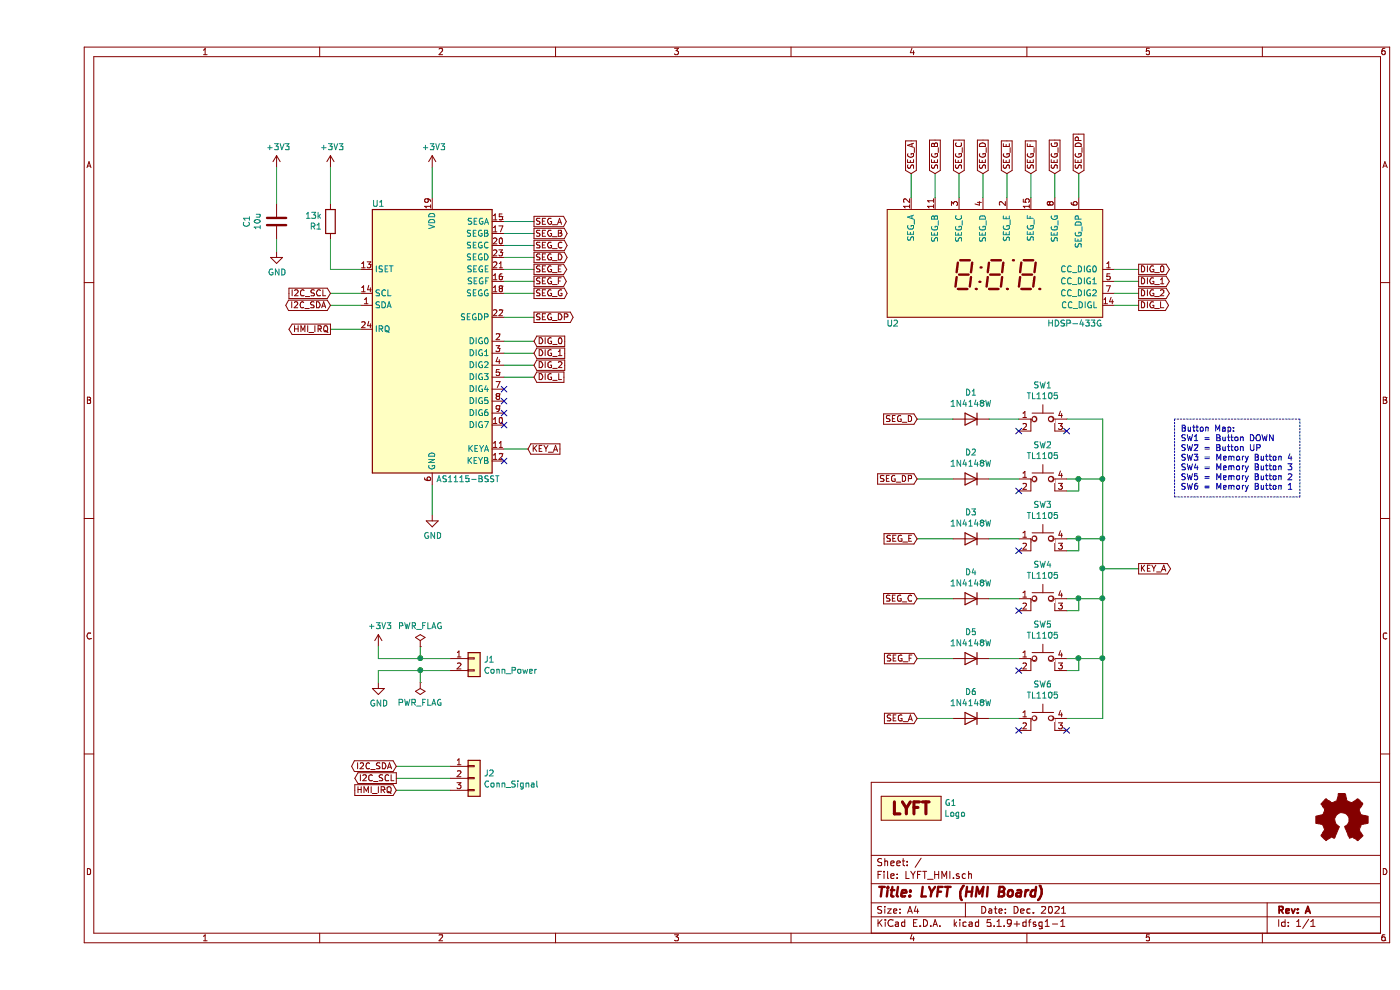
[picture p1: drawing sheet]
EESchema Schematic File Version 4
EELAYER 30 0
EELAYER END
$Descr A4 11693 8268
encoding utf-8
Sheet 1 1
Title "LYFT (HMI Board)"
Date "Dec. 2021"
Rev "A"
Comp ""
Comment1 ""
Comment2 ""
Comment3 ""
Comment4 ""
$EndDescr
$Comp
L Interface_Expansion:AS1115-BSST U1
U 1 1
P 3300 2850
F 0 "U1" H 2850 4000 50  0000 C CNN
F 1 "AS1115-BSST" H 3600 1700 50  0000 C CNN
F 2 "Package_SO:QSOP-24_3.9x8.7mm_P0.635mm" H 3300 2850 50  0001 C CNN
F 3 "https://ams.com/documents/20143/36005/AS1115_DS000206_1-00.pdf/3d3e6d35-b184-1329-adf9-2d769eb2404f" H 3300 2850 50  0001 C CNN
	1    3300 2850
	1    0    0    -1  
$EndComp
$Comp
L Device:R R1
U 1 1
P 2450 1850
F 0 "R1" H 2520 1896 50  0000 L CNN
F 1 "13k" H 2520 1805 50  0000 L CNN
F 2 "Resistor_SMD:R_0805_2012Metric_Pad1.20x1.40mm_HandSolder" V 2380 1850 50  0001 C CNN
F 3 "~" H 2450 1850 50  0001 C CNN
	1    2450 1850
	-1   0    0    1   
$EndComp
Text GLabel 3000 6400 0    50   BiDi ~ 0
I2C_SDA
Text GLabel 3000 6500 0    50   Output ~ 0
I2C_SCL
$Comp
L power:+3V3 #PWR0101
U 1 1
P 2850 5400
F 0 "#PWR0101" H 2850 5250 50  0001 C CNN
F 1 "+3V3" H 2865 5573 50  0000 C CNN
F 2 "" H 2850 5400 50  0001 C CNN
F 3 "" H 2850 5400 50  0001 C CNN
	1    2850 5400
	1    0    0    -1  
$EndComp
$Comp
L power:GND #PWR0102
U 1 1
P 2850 5700
F 0 "#PWR0102" H 2850 5450 50  0001 C CNN
F 1 "GND" H 2855 5527 50  0000 C CNN
F 2 "" H 2850 5700 50  0001 C CNN
F 3 "" H 2850 5700 50  0001 C CNN
	1    2850 5700
	1    0    0    -1  
$EndComp
$Comp
L Device:C C1
U 1 1
P 2000 1850
F 0 "C1" V 1748 1850 50  0000 C CNN
F 1 "10u" V 1839 1850 50  0000 C CNN
F 2 "Capacitor_SMD:C_0805_2012Metric_Pad1.18x1.45mm_HandSolder" H 2038 1700 50  0001 C CNN
F 3 "~" H 2000 1850 50  0001 C CNN
	1    2000 1850
	1    0    0    -1  
$EndComp
$Comp
L Switch:SW_MEC_5E SW1
U 1 1
P 8400 3600
F 0 "SW1" H 8400 3985 50  0000 C CNN
F 1 "TL1105" H 8400 3894 50  0000 C CNN
F 2 "LYFT:SW_TH_Tactile_Omron_B3F-10xx_Center" H 8400 3900 50  0001 C CNN
F 3 "http://www.apem.com/int/index.php?controller=attachment&id_attachment=1371" H 8400 3900 50  0001 C CNN
	1    8400 3600
	1    0    0    -1  
$EndComp
Text GLabel 4150 1850 2    50   Output ~ 0
SEG_A
Text GLabel 4100 3750 2    50   Input ~ 0
KEY_A
Text GLabel 7350 3500 0    50   Input ~ 0
SEG_D
Text GLabel 9200 4750 2    50   Output ~ 0
KEY_A
NoConn ~ 8200 3600
NoConn ~ 8600 3600
Text GLabel 2450 2450 0    50   Input ~ 0
I2C_SCL
Text GLabel 2450 2550 0    50   BiDi ~ 0
I2C_SDA
Text GLabel 2450 2750 0    50   Output ~ 0
HMI_IRQ
$Comp
L power:+3V3 #PWR05
U 1 1
P 3300 1400
F 0 "#PWR05" H 3300 1250 50  0001 C CNN
F 1 "+3V3" H 3315 1573 50  0000 C CNN
F 2 "" H 3300 1400 50  0001 C CNN
F 3 "" H 3300 1400 50  0001 C CNN
	1    3300 1400
	1    0    0    -1  
$EndComp
Wire Wire Line
	2450 2250 2450 2000
Wire Wire Line
	2450 2250 2700 2250
Wire Wire Line
	3300 1650 3300 1400
$Comp
L power:+3V3 #PWR03
U 1 1
P 2450 1400
F 0 "#PWR03" H 2450 1250 50  0001 C CNN
F 1 "+3V3" H 2465 1573 50  0000 C CNN
F 2 "" H 2450 1400 50  0001 C CNN
F 3 "" H 2450 1400 50  0001 C CNN
	1    2450 1400
	1    0    0    -1  
$EndComp
Wire Wire Line
	2450 1400 2450 1700
$Comp
L power:+3V3 #PWR01
U 1 1
P 2000 1400
F 0 "#PWR01" H 2000 1250 50  0001 C CNN
F 1 "+3V3" H 2015 1573 50  0000 C CNN
F 2 "" H 2000 1400 50  0001 C CNN
F 3 "" H 2000 1400 50  0001 C CNN
	1    2000 1400
	1    0    0    -1  
$EndComp
$Comp
L power:GND #PWR02
U 1 1
P 2000 2100
F 0 "#PWR02" H 2000 1850 50  0001 C CNN
F 1 "GND" H 2005 1927 50  0000 C CNN
F 2 "" H 2000 2100 50  0001 C CNN
F 3 "" H 2000 2100 50  0001 C CNN
	1    2000 2100
	1    0    0    -1  
$EndComp
Wire Wire Line
	2000 2100 2000 2000
Wire Wire Line
	2000 1400 2000 1700
Wire Wire Line
	2700 2450 2450 2450
Wire Wire Line
	2450 2550 2700 2550
Wire Wire Line
	2700 2750 2450 2750
Wire Wire Line
	4100 3750 3900 3750
Text GLabel 4150 1950 2    50   Output ~ 0
SEG_B
Text GLabel 4150 2050 2    50   Output ~ 0
SEG_C
Text GLabel 4150 2250 2    50   Output ~ 0
SEG_E
Text GLabel 4150 2150 2    50   Output ~ 0
SEG_D
Text GLabel 4150 2350 2    50   Output ~ 0
SEG_F
Text GLabel 4150 2450 2    50   Output ~ 0
SEG_G
Text GLabel 4150 2650 2    50   Output ~ 0
SEG_DP
Text GLabel 4150 2850 2    50   Input ~ 0
DIG_0
Text GLabel 4150 2950 2    50   Input ~ 0
DIG_1
Text GLabel 4150 3050 2    50   Input ~ 0
DIG_2
Wire Wire Line
	3900 1850 4150 1850
Wire Wire Line
	4150 1950 3900 1950
Wire Wire Line
	3900 2050 4150 2050
Wire Wire Line
	4150 2150 3900 2150
Wire Wire Line
	3900 2250 4150 2250
Wire Wire Line
	4150 2350 3900 2350
Wire Wire Line
	3900 2450 4150 2450
Wire Wire Line
	4150 2650 3900 2650
Wire Wire Line
	3900 2850 4150 2850
Wire Wire Line
	4150 2950 3900 2950
Wire Wire Line
	3900 3050 4150 3050
$Comp
L power:GND #PWR06
U 1 1
P 3300 4300
F 0 "#PWR06" H 3300 4050 50  0001 C CNN
F 1 "GND" H 3305 4127 50  0000 C CNN
F 2 "" H 3300 4300 50  0001 C CNN
F 3 "" H 3300 4300 50  0001 C CNN
	1    3300 4300
	1    0    0    -1  
$EndComp
Wire Wire Line
	3300 4300 3300 4050
NoConn ~ 3900 3250
NoConn ~ 3900 3350
NoConn ~ 3900 3450
NoConn ~ 3900 3550
NoConn ~ 3900 3850
Text GLabel 7300 1450 1    50   Input ~ 0
SEG_A
Text GLabel 7500 1450 1    50   Input ~ 0
SEG_B
Text GLabel 7700 1450 1    50   Input ~ 0
SEG_C
Text GLabel 7900 1450 1    50   Input ~ 0
SEG_D
Text GLabel 8100 1450 1    50   Input ~ 0
SEG_E
Text GLabel 8300 1450 1    50   Input ~ 0
SEG_F
Text GLabel 8500 1450 1    50   Input ~ 0
SEG_G
Text GLabel 8700 1450 1    50   Input ~ 0
SEG_DP
Wire Wire Line
	7300 1450 7300 1650
Wire Wire Line
	7500 1650 7500 1450
Wire Wire Line
	7700 1450 7700 1650
Wire Wire Line
	7900 1650 7900 1450
Wire Wire Line
	8100 1450 8100 1650
Wire Wire Line
	8300 1650 8300 1450
Wire Wire Line
	8500 1650 8500 1450
Wire Wire Line
	8700 1650 8700 1450
Text GLabel 9200 2250 2    50   Output ~ 0
DIG_0
Text GLabel 9200 2350 2    50   Output ~ 0
DIG_1
Text GLabel 9200 2450 2    50   Output ~ 0
DIG_2
Wire Wire Line
	9000 2250 9200 2250
Wire Wire Line
	9200 2350 9000 2350
Wire Wire Line
	9000 2450 9200 2450
$Comp
L Switch:SW_MEC_5E SW2
U 1 1
P 8400 4100
F 0 "SW2" H 8400 4485 50  0000 C CNN
F 1 "TL1105" H 8400 4394 50  0000 C CNN
F 2 "LYFT:SW_TH_Tactile_Omron_B3F-10xx_Center" H 8400 4400 50  0001 C CNN
F 3 "http://www.apem.com/int/index.php?controller=attachment&id_attachment=1371" H 8400 4400 50  0001 C CNN
	1    8400 4100
	1    0    0    -1  
$EndComp
Text GLabel 7350 4000 0    50   Input ~ 0
SEG_DP
NoConn ~ 8200 4100
$Comp
L Switch:SW_MEC_5E SW3
U 1 1
P 8400 4600
F 0 "SW3" H 8400 4985 50  0000 C CNN
F 1 "TL1105" H 8400 4894 50  0000 C CNN
F 2 "LYFT:SW_TH_Tactile_Omron_B3F-10xx_Center" H 8400 4900 50  0001 C CNN
F 3 "http://www.apem.com/int/index.php?controller=attachment&id_attachment=1371" H 8400 4900 50  0001 C CNN
	1    8400 4600
	1    0    0    -1  
$EndComp
Text GLabel 7350 4500 0    50   Input ~ 0
SEG_E
$Comp
L Switch:SW_MEC_5E SW4
U 1 1
P 8400 5100
F 0 "SW4" H 8400 5485 50  0000 C CNN
F 1 "TL1105" H 8400 5394 50  0000 C CNN
F 2 "LYFT:SW_TH_Tactile_Omron_B3F-10xx_Center" H 8400 5400 50  0001 C CNN
F 3 "http://www.apem.com/int/index.php?controller=attachment&id_attachment=1371" H 8400 5400 50  0001 C CNN
	1    8400 5100
	1    0    0    -1  
$EndComp
Text GLabel 7350 5000 0    50   Input ~ 0
SEG_C
NoConn ~ 8200 5100
$Comp
L Switch:SW_MEC_5E SW5
U 1 1
P 8400 5600
F 0 "SW5" H 8400 5985 50  0000 C CNN
F 1 "TL1105" H 8400 5894 50  0000 C CNN
F 2 "LYFT:SW_TH_Tactile_Omron_B3F-10xx_Center" H 8400 5900 50  0001 C CNN
F 3 "http://www.apem.com/int/index.php?controller=attachment&id_attachment=1371" H 8400 5900 50  0001 C CNN
	1    8400 5600
	1    0    0    -1  
$EndComp
Text GLabel 7350 6000 0    50   Input ~ 0
SEG_A
NoConn ~ 8200 5600
$Comp
L Switch:SW_MEC_5E SW6
U 1 1
P 8400 6100
F 0 "SW6" H 8400 6485 50  0000 C CNN
F 1 "TL1105" H 8400 6394 50  0000 C CNN
F 2 "LYFT:SW_TH_Tactile_Omron_B3F-10xx_Center" H 8400 6400 50  0001 C CNN
F 3 "http://www.apem.com/int/index.php?controller=attachment&id_attachment=1371" H 8400 6400 50  0001 C CNN
	1    8400 6100
	1    0    0    -1  
$EndComp
Text GLabel 7350 5500 0    50   Input ~ 0
SEG_F
NoConn ~ 8600 6100
Wire Wire Line
	9200 4750 8900 4750
Connection ~ 8900 4750
Wire Wire Line
	8200 4000 7950 4000
Wire Wire Line
	8600 4000 8700 4000
Connection ~ 8900 4000
Wire Wire Line
	7350 4000 7650 4000
Wire Wire Line
	8900 4000 8900 4500
Wire Wire Line
	7350 3500 7650 3500
Wire Wire Line
	7950 3500 8200 3500
Wire Wire Line
	7350 4500 7650 4500
Connection ~ 8900 4500
Wire Wire Line
	8900 4500 8900 4750
Wire Wire Line
	7350 5000 7650 5000
Wire Wire Line
	7650 5500 7350 5500
Wire Wire Line
	7650 6000 7350 6000
$Comp
L power:PWR_FLAG #FLG0101
U 1 1
P 3200 5400
F 0 "#FLG0101" H 3200 5475 50  0001 C CNN
F 1 "PWR_FLAG" H 3200 5573 50  0000 C CNN
F 2 "" H 3200 5400 50  0001 C CNN
F 3 "~" H 3200 5400 50  0001 C CNN
	1    3200 5400
	1    0    0    -1  
$EndComp
$Comp
L power:PWR_FLAG #FLG0102
U 1 1
P 3200 5700
F 0 "#FLG0102" H 3200 5775 50  0001 C CNN
F 1 "PWR_FLAG" H 3200 5873 50  0000 C CNN
F 2 "" H 3200 5700 50  0001 C CNN
F 3 "~" H 3200 5700 50  0001 C CNN
	1    3200 5700
	-1   0    0    1   
$EndComp
Wire Wire Line
	3450 5500 3200 5500
Wire Wire Line
	3200 5500 3200 5400
Wire Wire Line
	2850 5400 2850 5500
Wire Wire Line
	2850 5500 3200 5500
Connection ~ 3200 5500
Wire Wire Line
	3450 6400 3000 6400
Wire Wire Line
	3000 6500 3450 6500
Wire Wire Line
	3450 6600 3000 6600
Wire Wire Line
	3450 5600 3200 5600
Wire Wire Line
	3200 5600 3200 5700
Wire Wire Line
	2850 5700 2850 5600
Wire Wire Line
	2850 5600 3200 5600
Connection ~ 3200 5600
NoConn ~ 8200 6100
NoConn ~ 8200 4600
Wire Wire Line
	8600 5500 8700 5500
Connection ~ 8900 5500
Wire Wire Line
	8900 5500 8900 6000
Wire Wire Line
	8900 4750 8900 5000
Wire Wire Line
	8600 5600 8700 5600
Wire Wire Line
	8700 5600 8700 5500
Connection ~ 8700 5500
Wire Wire Line
	8700 5500 8900 5500
Wire Wire Line
	8600 5000 8700 5000
Connection ~ 8900 5000
Wire Wire Line
	8900 5000 8900 5500
Wire Wire Line
	8600 5100 8700 5100
Wire Wire Line
	8700 5100 8700 5000
Connection ~ 8700 5000
Wire Wire Line
	8700 5000 8900 5000
Text GLabel 3000 6600 0    50   Input ~ 0
HMI_IRQ
Wire Wire Line
	8600 6000 8900 6000
$Comp
L Connector_Generic:Conn_01x03 J2
U 1 1
P 3650 6500
F 0 "J2" H 3730 6542 50  0000 L CNN
F 1 "Conn_Signal" H 3730 6451 50  0000 L CNN
F 2 "Connector_PinSocket_2.54mm:PinSocket_1x03_P2.54mm_Vertical" H 3650 6500 50  0001 C CNN
F 3 "~" H 3650 6500 50  0001 C CNN
	1    3650 6500
	1    0    0    -1  
$EndComp
$Comp
L Connector_Generic:Conn_01x02 J1
U 1 1
P 3650 5500
F 0 "J1" H 3730 5492 50  0000 L CNN
F 1 "Conn_Power" H 3730 5401 50  0000 L CNN
F 2 "Connector_PinSocket_2.54mm:PinSocket_1x02_P2.54mm_Vertical" H 3650 5500 50  0001 C CNN
F 3 "~" H 3650 5500 50  0001 C CNN
	1    3650 5500
	1    0    0    -1  
$EndComp
Text GLabel 9200 2550 2    50   Output ~ 0
DIG_L
Wire Wire Line
	9000 2550 9200 2550
Text GLabel 4150 3150 2    50   Input ~ 0
DIG_L
Wire Wire Line
	4150 3150 3900 3150
Wire Wire Line
	8600 4100 8700 4100
Wire Wire Line
	8700 4100 8700 4000
Connection ~ 8700 4000
Wire Wire Line
	8700 4000 8900 4000
Wire Wire Line
	8600 3500 8900 3500
Wire Wire Line
	8900 3500 8900 4000
Wire Wire Line
	8600 4600 8700 4600
Wire Wire Line
	7950 4500 8200 4500
Wire Wire Line
	8600 4500 8700 4500
Wire Wire Line
	8700 4600 8700 4500
Connection ~ 8700 4500
Wire Wire Line
	8700 4500 8900 4500
$Comp
L LYFT:HDSP-433G U2
U 1 1
P 8000 2200
F 0 "U2" H 7200 1700 50  0000 R CNN
F 1 "HDSP-433G" H 8900 1700 50  0000 R CNN
F 2 "LYFT:HDSP-433" H 8000 2100 50  0001 C CNN
F 3 "" H 8000 2100 50  0001 C CNN
	1    8000 2200
	1    0    0    -1  
$EndComp
$Comp
L LYFT:Logo G1
U 1 1
P 7300 6750
F 0 "G1" H 7578 6796 50  0000 L CNN
F 1 "Logo" H 7578 6705 50  0000 L CNN
F 2 "LYFT:LYFT-Logo_10x4" H 7300 6750 50  0001 C CNN
F 3 "" H 7300 6750 50  0001 C CNN
	1    7300 6750
	1    0    0    -1  
$EndComp
Wire Wire Line
	7950 5000 8200 5000
Wire Wire Line
	7950 5500 8200 5500
Wire Wire Line
	7950 6000 8200 6000
$Comp
L Diode:1N4148W D1
U 1 1
P 7800 3500
F 0 "D1" H 7800 3283 50  0000 C CNN
F 1 "1N4148W" H 7800 3374 50  0000 C CNN
F 2 "Diode_SMD:D_SOD-123" H 7800 3325 50  0001 C CNN
F 3 "https://www.vishay.com/docs/85748/1n4148w.pdf" H 7800 3500 50  0001 C CNN
	1    7800 3500
	-1   0    0    1   
$EndComp
$Comp
L Diode:1N4148W D2
U 1 1
P 7800 4000
F 0 "D2" H 7800 3783 50  0000 C CNN
F 1 "1N4148W" H 7800 3874 50  0000 C CNN
F 2 "Diode_SMD:D_SOD-123" H 7800 3825 50  0001 C CNN
F 3 "https://www.vishay.com/docs/85748/1n4148w.pdf" H 7800 4000 50  0001 C CNN
	1    7800 4000
	-1   0    0    1   
$EndComp
$Comp
L Diode:1N4148W D3
U 1 1
P 7800 4500
F 0 "D3" H 7800 4283 50  0000 C CNN
F 1 "1N4148W" H 7800 4374 50  0000 C CNN
F 2 "Diode_SMD:D_SOD-123" H 7800 4325 50  0001 C CNN
F 3 "https://www.vishay.com/docs/85748/1n4148w.pdf" H 7800 4500 50  0001 C CNN
	1    7800 4500
	-1   0    0    1   
$EndComp
$Comp
L Diode:1N4148W D4
U 1 1
P 7800 5000
F 0 "D4" H 7800 4783 50  0000 C CNN
F 1 "1N4148W" H 7800 4874 50  0000 C CNN
F 2 "Diode_SMD:D_SOD-123" H 7800 4825 50  0001 C CNN
F 3 "https://www.vishay.com/docs/85748/1n4148w.pdf" H 7800 5000 50  0001 C CNN
	1    7800 5000
	-1   0    0    1   
$EndComp
$Comp
L Diode:1N4148W D5
U 1 1
P 7800 5500
F 0 "D5" H 7800 5283 50  0000 C CNN
F 1 "1N4148W" H 7800 5374 50  0000 C CNN
F 2 "Diode_SMD:D_SOD-123" H 7800 5325 50  0001 C CNN
F 3 "https://www.vishay.com/docs/85748/1n4148w.pdf" H 7800 5500 50  0001 C CNN
	1    7800 5500
	-1   0    0    1   
$EndComp
$Comp
L Diode:1N4148W D6
U 1 1
P 7800 6000
F 0 "D6" H 7800 5783 50  0000 C CNN
F 1 "1N4148W" H 7800 5874 50  0000 C CNN
F 2 "Diode_SMD:D_SOD-123" H 7800 5825 50  0001 C CNN
F 3 "https://www.vishay.com/docs/85748/1n4148w.pdf" H 7800 6000 50  0001 C CNN
	1    7800 6000
	-1   0    0    1   
$EndComp
$Comp
L Graphic:Logo_Open_Hardware_Small #LOGO1
U 1 1
P 10900 6850
F 0 "#LOGO1" H 10900 7125 50  0001 C CNN
F 1 "Logo_Open_Hardware_Small" H 10900 6625 50  0001 C CNN
F 2 "Symbol:OSHW-Logo2_7.3x6mm_SilkScreen" H 10900 6850 50  0001 C CNN
F 3 "~" H 10900 6850 50  0001 C CNN
	1    10900 6850
	1    0    0    -1  
$EndComp
$EndSCHEMATC
